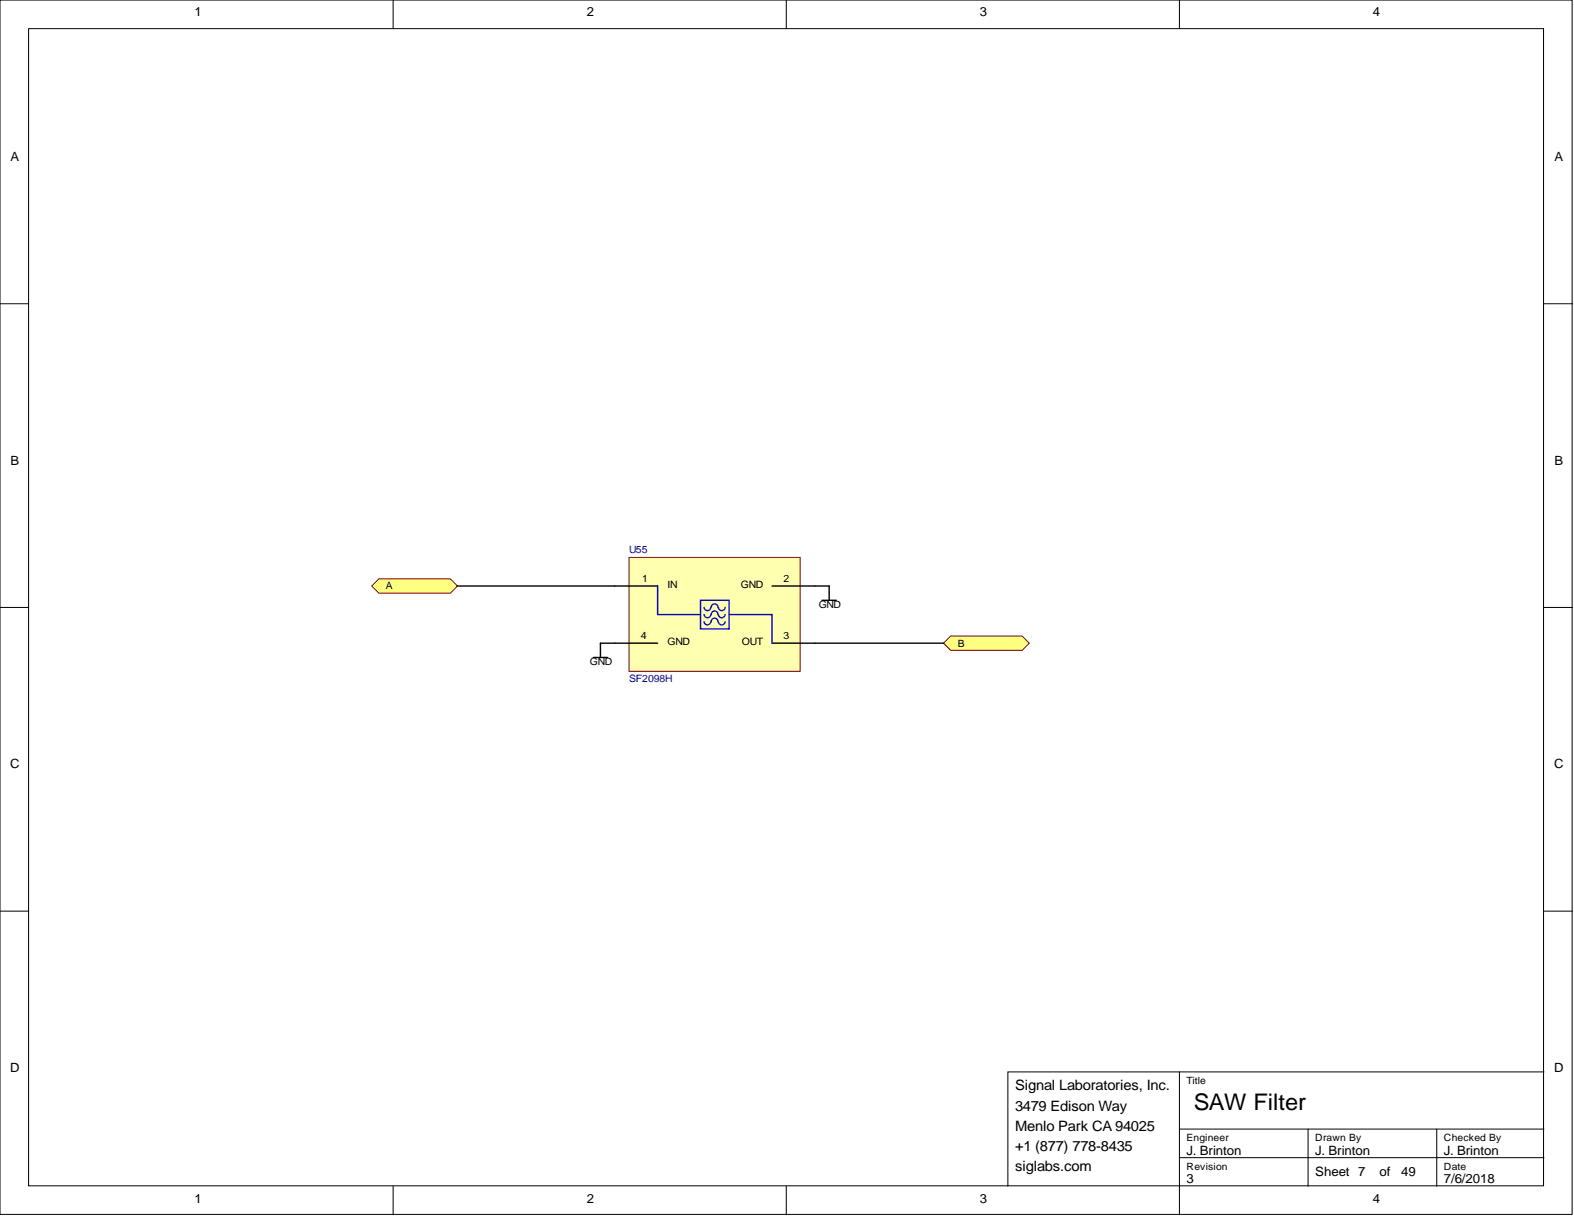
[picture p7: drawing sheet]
<svg xmlns="http://www.w3.org/2000/svg" width="279mm" height="216mm" viewBox="0 0 279 216" stroke-linecap="round" stroke-linejoin="round" font-family="sans-serif">
<g fill="#fff" stroke="#000" stroke-width=".18">
<path d="M0 0h279.1v215.6h-279.1z"/>
<path d="M5.1 5.1h268.9v205.4h-268.9z"/>
</g>
<g fill="none" stroke="#000" stroke-width=".18">
<path d="M69.8 0v5.1M139.6 0v5.1M209.4 0v5.1M0 53.9h5.1M274.1 53.9h5M0 107.9h5.1M274.1 107.9h5M0 161.8h5.1M274.1 161.8h5M209.4 190.3h-30.5v20.3M274.1 190.3h-64.7v25.4M69.8 210.6v5.1"/>
<path d="M139.6 210.6v5.1M209.4 200.5h64.7M209.4 205.5h64.7M232.2 200.5v10.1M255 200.5v10.1"/>
</g>
<path d="M111.7 99h30.3v20.2h-30.3z" fill="#ffffb0" stroke="#800000" stroke-width=".18"/>
<path d="M105.3 116.7h2.6M109.1 104h7.6M116.7 114.2h-10.1v2.5M137 104h10.2v2.6M137 114.2h7.6M145.9 106.6h2.6" fill="none" stroke="#000" stroke-width=".25"/>
<path d="M116.7 104v5.1h7.6M124.3 106.6h5.1v5.1h-5.1zM126.2 110.4a.6 .6 0 0 1-.6 .5 .6 .6 0 0 1-.6-.5M126.2 109.1a.6 .6 0 0 1-.6 .6 .6 .6 0 0 1-.6-.6M126.2 107.8a.6 .6 0 0 1-.6 .6 .6 .6 0 0 1-.6-.5M127.4 110.4a.6 .6 0 0 0-.6-.6 .6 .6 0 0 0-.5 .6M127.4 109.1a.6 .6 0 0 0-.6-.6 .6 .6 0 0 0-.5 .6M127.4 107.8a.6 .6 0 0 0-.6-.6 .6 .6 0 0 0-.5 .7M128.7 110.4a.6 .6 0 0 1-.6 .5 .6 .6 0 0 1-.6-.5M128.7 109.1a.6 .6 0 0 1-.6 .6 .6 .6 0 0 1-.6-.6M128.7 107.8a.6 .6 0 0 1-.6 .6 .6 .6 0 0 1-.6-.5M129.4 109.1h7.6v5.1" fill="none" stroke="#00f" stroke-width=".25"/>
<g fill="#ffff80" stroke="#800000" stroke-width=".18">
<path d="M66 104l1.2-1.2h12.7l1.3 1.2-1.3 1.3h-12.7z" fill-rule="evenodd"/>
<path d="M167.5 114.2l1.3-1.3h12.6l1.3 1.3-1.3 1.3h-12.6z" fill-rule="evenodd"/>
</g>
<path d="M81.2 104h27.9M144.6 114.2h22.9" fill="none" stroke="#000" stroke-width=".25"/>
<text font-size="4.1" x="211.9" y="197.1">SAW Filter</text>
<g font-size="2.5">
<text x="180.2" y="197.2">3479 Edison Way</text>
<text x="180.2" y="193.6">Signal Laboratories, Inc.</text>
<text x="180.2" y="200.7">Menlo Park CA 94025</text>
<text x="180.2" y="204.3">+1 (877) 778-8435</text>
<text x="180.2" y="207.8">siglabs.com</text>
</g>
<g font-size="2.3">
<text x="34.5" y="2.9">1</text>
<text x="104.1" y="2.9">2</text>
<text x="173.9" y="2.9">3</text>
<text x="243.7" y="2.9">4</text>
<text x="1.9" y="28.6">A</text>
<text x="275.9" y="28.6">A</text>
<text x="1.9" y="82.5">B</text>
<text x="275.9" y="82.5">B</text>
<text x="1.8" y="136.4">C</text>
<text x="275.9" y="136.4">C</text>
<text x="1.8" y="190.4">D</text>
<text x="275.9" y="190.4">D</text>
<text x="210.6" y="205">J. Brinton</text>
<text x="233.5" y="205">J. Brinton</text>
<text x="233.5" y="208.8">Sheet 7</text>
<text x="244.9" y="208.8">of</text>
<text x="248.7" y="208.8">49</text>
<text x="256.3" y="205">J. Brinton</text>
<text x="34.5" y="213.5">1</text>
<text x="104.1" y="213.5">2</text>
<text x="173.9" y="213.5">3</text>
<text x="210.6" y="210.1">3</text>
<text x="243.7" y="213.5">4</text>
<text x="256.3" y="210.1">7/6/2018</text>
</g>
<g font-size="1.8" fill="#000080">
<text x="111.7" y="98.3">U55</text>
<text x="111.7" y="121.1">SF2098H</text>
</g>
<g font-size="1.8">
<text x="68.5" y="104.6">A</text>
<text x="114" y="103.3">1</text>
<text x="118.5" y="104.3">IN</text>
<text x="131.5" y="104.3">GND</text>
<text x="139.1" y="103.3">2</text>
<text x="145.3" y="107.9">GND</text>
<text x="113.8" y="113.5">4</text>
<text x="139.1" y="113.5">3</text>
<text x="104.7" y="118">GND</text>
<text x="118.5" y="114.5">GND</text>
<text x="131.7" y="114.5">OUT</text>
<text x="170" y="114.8">B</text>
<text x="210.6" y="192.4">Title</text>
<text x="210.6" y="202.6">Engineer</text>
<text x="233.5" y="202.6">Drawn By</text>
<text x="256.3" y="202.6">Checked By</text>
<text x="210.6" y="207.7">Revision</text>
<text x="256.3" y="207.7">Date</text>
</g>
</svg>
